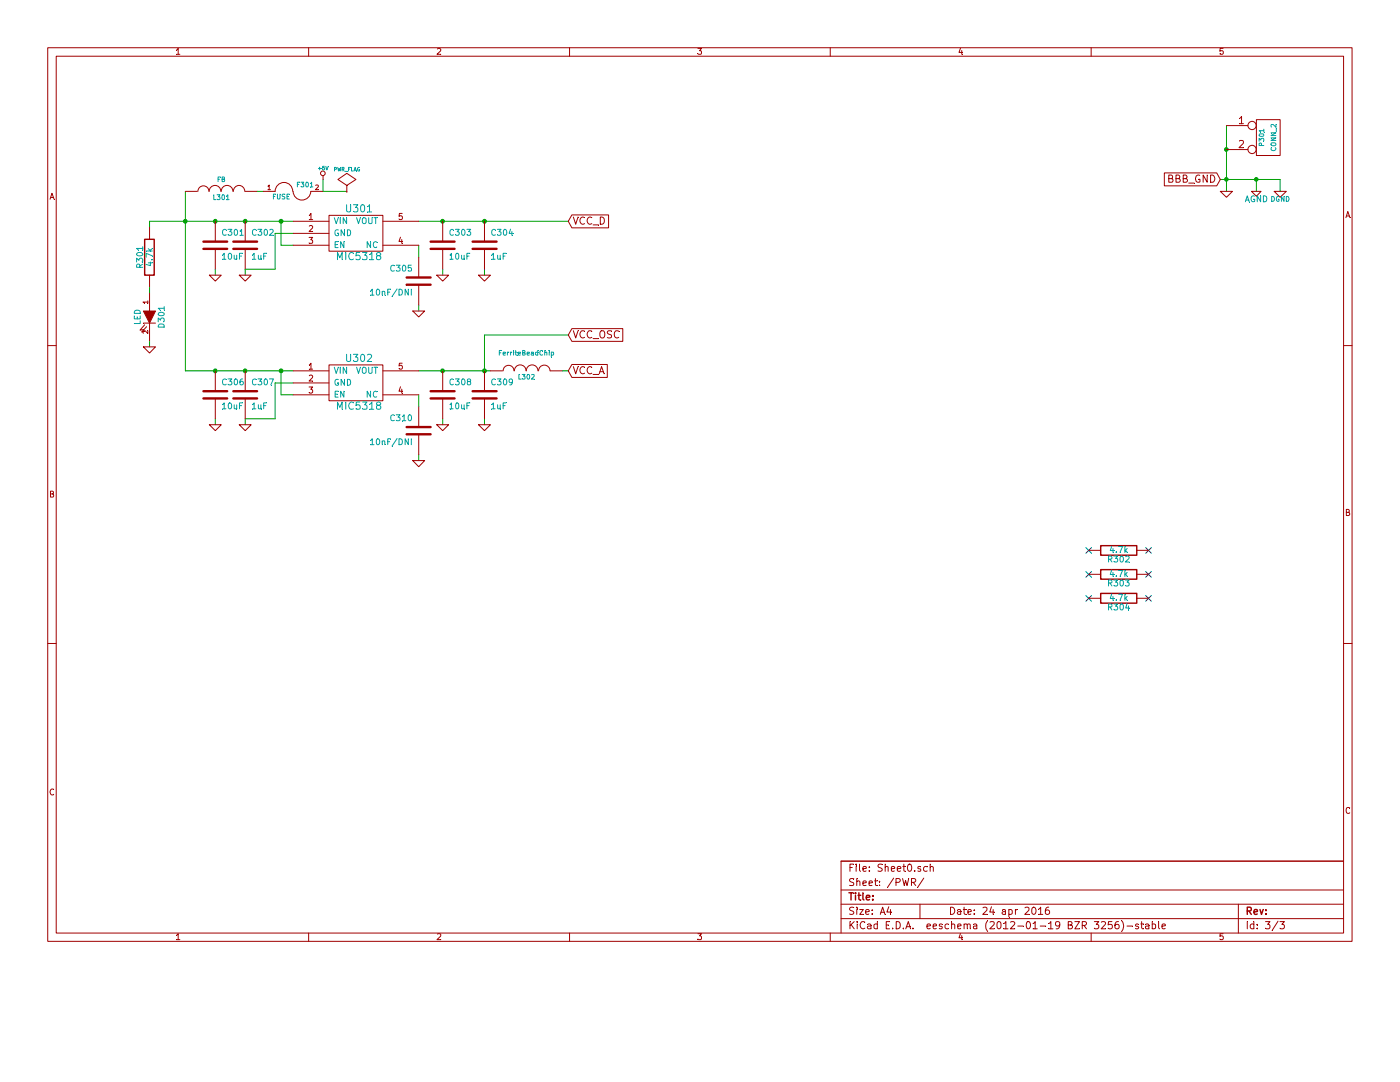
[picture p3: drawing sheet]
EESchema Schematic File Version 2  date 4/24/2016 4:59:29 PM
LIBS:jk-lib
LIBS:power
LIBS:device
LIBS:transistors
LIBS:conn
LIBS:linear
LIBS:regul
LIBS:74xx
LIBS:cmos4000
LIBS:adc-dac
LIBS:memory
LIBS:xilinx
LIBS:special
LIBS:microcontrollers
LIBS:dsp
LIBS:microchip
LIBS:analog_switches
LIBS:motorola
LIBS:texas
LIBS:intel
LIBS:audio
LIBS:interface
LIBS:digital-audio
LIBS:philips
LIBS:display
LIBS:cypress
LIBS:siliconi
LIBS:opto
LIBS:atmel
LIBS:contrib
LIBS:valves
LIBS:main-cache
EELAYER 25  0
EELAYER END
$Descr A4 11700 8267
encoding utf-8
Sheet 3 3
Title ""
Date "24 apr 2016"
Rev ""
Comp ""
Comment1 ""
Comment2 ""
Comment3 ""
Comment4 ""
$EndDescr
Connection ~ 10250 1250
Wire Wire Line
	10250 1600 10250 1050
Wire Wire Line
	4750 2800 4050 2800
Wire Wire Line
	4050 2800 4050 3100
Wire Wire Line
	10500 1500 10500 1600
Connection ~ 2350 1850
Wire Wire Line
	2450 2050 2350 2050
Wire Wire Line
	2350 2050 2350 1850
Wire Wire Line
	3500 3300 3500 3400
Wire Wire Line
	3500 2550 3500 2600
Wire Wire Line
	4100 3100 3500 3100
Wire Wire Line
	2450 3100 1550 3100
Connection ~ 4050 3100
Wire Wire Line
	2050 3500 2300 3500
Wire Wire Line
	4050 3500 4050 3550
Connection ~ 1800 3100
Connection ~ 2050 3100
Wire Wire Line
	3700 3500 3700 3550
Wire Wire Line
	2450 3200 2300 3200
Wire Wire Line
	2050 3500 2050 3550
Wire Wire Line
	2300 3200 2300 3500
Connection ~ 3700 3100
Wire Wire Line
	1800 3500 1800 3550
Wire Wire Line
	2700 1500 2700 1600
Wire Wire Line
	1800 2250 1800 2300
Connection ~ 3700 1850
Wire Wire Line
	2300 1950 2300 2250
Wire Wire Line
	2050 2300 2050 2250
Wire Wire Line
	2300 1950 2450 1950
Wire Wire Line
	3700 2250 3700 2300
Connection ~ 2050 1850
Connection ~ 1800 1850
Wire Wire Line
	4050 2250 4050 2300
Wire Wire Line
	2050 2250 2300 2250
Connection ~ 4050 1850
Wire Wire Line
	2200 1600 2150 1600
Wire Wire Line
	1550 3100 1550 1600
Connection ~ 1550 1850
Wire Wire Line
	4750 3100 4700 3100
Wire Wire Line
	3500 2050 3500 2150
Wire Wire Line
	3500 3800 3500 3850
Wire Wire Line
	1250 2850 1250 2900
Wire Wire Line
	1250 2450 1250 2400
Wire Wire Line
	2350 3100 2350 3300
Connection ~ 2350 3100
Wire Wire Line
	2350 3300 2450 3300
Wire Wire Line
	2450 1850 1250 1850
Wire Wire Line
	1250 1850 1250 1900
Connection ~ 10250 1500
Wire Wire Line
	10200 1500 10700 1500
Wire Wire Line
	10700 1500 10700 1600
Connection ~ 10500 1500
Wire Wire Line
	4750 1850 3500 1850
Wire Wire Line
	2700 1600 2900 1600
$Comp
L CONN_2 P301
U 1 1
P 10600 1150
F 0 "P301" V 10550 1150 40  0000 C CNN
F 1 "CONN_2" V 10650 1150 40  0000 C CNN
	1    10600 1150
	1    0    0    -1  
$EndComp
Text GLabel 4750 2800 2    60   Input ~ 0
VCC_OSC
$Comp
L PWR_FLAG #FLG031
U 1 1
P 2900 1600
F 0 "#FLG031" H 2900 1695 30  0001 C CNN
F 1 "PWR_FLAG" H 2900 1780 30  0000 C CNN
	1    2900 1600
	1    0    0    -1  
$EndComp
$Comp
L DGND #PWR032
U 1 1
P 10700 1600
F 0 "#PWR032" H 10700 1600 40  0001 C CNN
F 1 "DGND" H 10700 1530 40  0000 C CNN
	1    10700 1600
	1    0    0    -1  
$EndComp
$Comp
L AGND #PWR033
U 1 1
P 10500 1600
F 0 "#PWR033" H 10500 1600 40  0001 C CNN
F 1 "AGND" H 10500 1530 50  0000 C CNN
	1    10500 1600
	1    0    0    -1  
$EndComp
$Comp
L GND #PWR034
U 1 1
P 10250 1600
F 0 "#PWR034" H 10250 1600 30  0001 C CNN
F 1 "GND" H 10250 1530 30  0001 C CNN
	1    10250 1600
	1    0    0    -1  
$EndComp
Text GLabel 10200 1500 0    60   Input ~ 0
BBB_GND
$Comp
L GND #PWR035
U 1 1
P 3500 3850
F 0 "#PWR035" H 3500 3850 30  0001 C CNN
F 1 "GND" H 3500 3780 30  0001 C CNN
	1    3500 3850
	1    0    0    -1  
$EndComp
$Comp
L C C310
U 1 1
P 3500 3600
F 0 "C310" H 3550 3700 50  0000 L CNN
F 1 "10nF/DNI" H 3550 3500 50  0000 L CNN
	1    3500 3600
	-1   0    0    -1  
$EndComp
$Comp
L GND #PWR036
U 1 1
P 3500 2600
F 0 "#PWR036" H 3500 2600 30  0001 C CNN
F 1 "GND" H 3500 2530 30  0001 C CNN
	1    3500 2600
	1    0    0    -1  
$EndComp
$Comp
L C C305
U 1 1
P 3500 2350
F 0 "C305" H 3550 2450 50  0000 L CNN
F 1 "10nF/DNI" H 3550 2250 50  0000 L CNN
	1    3500 2350
	-1   0    0    -1  
$EndComp
$Comp
L ADP150 U302
U 1 1
P 2450 3050
F 0 "U302" H 3000 3100 60  0000 C CNN
F 1 "MIC5318" H 3000 2700 60  0000 C CNN
	1    2450 3050
	1    0    0    -1  
$EndComp
$Comp
L GND #PWR037
U 1 1
P 4050 3550
F 0 "#PWR037" H 4050 3550 30  0001 C CNN
F 1 "GND" H 4050 3480 30  0001 C CNN
	1    4050 3550
	1    0    0    -1  
$EndComp
$Comp
L C C309
U 1 1
P 4050 3300
F 0 "C309" H 4100 3400 50  0000 L CNN
F 1 "1uF" H 4100 3200 50  0000 L CNN
	1    4050 3300
	1    0    0    -1  
$EndComp
$Comp
L C C306
U 1 1
P 1800 3300
F 0 "C306" H 1850 3400 50  0000 L CNN
F 1 "10uF" H 1850 3200 50  0000 L CNN
	1    1800 3300
	1    0    0    -1  
$EndComp
$Comp
L GND #PWR038
U 1 1
P 3700 3550
F 0 "#PWR038" H 3700 3550 30  0001 C CNN
F 1 "GND" H 3700 3480 30  0001 C CNN
	1    3700 3550
	1    0    0    -1  
$EndComp
$Comp
L C C308
U 1 1
P 3700 3300
F 0 "C308" H 3750 3400 50  0000 L CNN
F 1 "10uF" H 3750 3200 50  0000 L CNN
	1    3700 3300
	1    0    0    -1  
$EndComp
$Comp
L C C307
U 1 1
P 2050 3300
F 0 "C307" H 2100 3400 50  0000 L CNN
F 1 "1uF" H 2100 3200 50  0000 L CNN
	1    2050 3300
	1    0    0    -1  
$EndComp
$Comp
L GND #PWR039
U 1 1
P 2050 3550
F 0 "#PWR039" H 2050 3550 30  0001 C CNN
F 1 "GND" H 2050 3480 30  0001 C CNN
	1    2050 3550
	1    0    0    -1  
$EndComp
Text GLabel 4750 3100 2    60   Input ~ 0
VCC_A
$Comp
L GND #PWR040
U 1 1
P 1800 3550
F 0 "#PWR040" H 1800 3550 30  0001 C CNN
F 1 "GND" H 1800 3480 30  0001 C CNN
	1    1800 3550
	1    0    0    -1  
$EndComp
$Comp
L INDUCTOR L302
U 1 1
P 4400 3100
F 0 "L302" V 4350 3100 40  0000 C CNN
F 1 "FerriteBeadChip" V 4550 3100 40  0000 C CNN
	1    4400 3100
	0    -1   -1   0   
$EndComp
$Comp
L GND #PWR041
U 1 1
P 1800 2300
F 0 "#PWR041" H 1800 2300 30  0001 C CNN
F 1 "GND" H 1800 2230 30  0001 C CNN
	1    1800 2300
	1    0    0    -1  
$EndComp
$Comp
L INDUCTOR L301
U 1 1
P 1850 1600
F 0 "L301" V 1800 1600 40  0000 C CNN
F 1 "FB" V 1950 1600 40  0000 C CNN
	1    1850 1600
	0    -1   -1   0   
$EndComp
Text GLabel 4750 1850 2    60   Input ~ 0
VCC_D
$Comp
L GND #PWR042
U 1 1
P 2050 2300
F 0 "#PWR042" H 2050 2300 30  0001 C CNN
F 1 "GND" H 2050 2230 30  0001 C CNN
	1    2050 2300
	1    0    0    -1  
$EndComp
$Comp
L C C302
U 1 1
P 2050 2050
F 0 "C302" H 2100 2150 50  0000 L CNN
F 1 "1uF" H 2100 1950 50  0000 L CNN
	1    2050 2050
	1    0    0    -1  
$EndComp
$Comp
L C C303
U 1 1
P 3700 2050
F 0 "C303" H 3750 2150 50  0000 L CNN
F 1 "10uF" H 3750 1950 50  0000 L CNN
	1    3700 2050
	1    0    0    -1  
$EndComp
$Comp
L GND #PWR043
U 1 1
P 3700 2300
F 0 "#PWR043" H 3700 2300 30  0001 C CNN
F 1 "GND" H 3700 2230 30  0001 C CNN
	1    3700 2300
	1    0    0    -1  
$EndComp
$Comp
L C C301
U 1 1
P 1800 2050
F 0 "C301" H 1850 2150 50  0000 L CNN
F 1 "10uF" H 1850 1950 50  0000 L CNN
	1    1800 2050
	1    0    0    -1  
$EndComp
$Comp
L C C304
U 1 1
P 4050 2050
F 0 "C304" H 4100 2150 50  0000 L CNN
F 1 "1uF" H 4100 1950 50  0000 L CNN
	1    4050 2050
	1    0    0    -1  
$EndComp
$Comp
L GND #PWR044
U 1 1
P 4050 2300
F 0 "#PWR044" H 4050 2300 30  0001 C CNN
F 1 "GND" H 4050 2230 30  0001 C CNN
	1    4050 2300
	1    0    0    -1  
$EndComp
$Comp
L +5V #PWR045
U 1 1
P 2700 1500
F 0 "#PWR045" H 2700 1590 20  0001 C CNN
F 1 "+5V" H 2700 1590 30  0000 C CNN
	1    2700 1500
	1    0    0    -1  
$EndComp
$Comp
L ADP150 U301
U 1 1
P 2450 1800
F 0 "U301" H 3000 1850 60  0000 C CNN
F 1 "MIC5318" H 3000 1450 60  0000 C CNN
	1    2450 1800
	1    0    0    -1  
$EndComp
$Comp
L FUSE F301
U 1 1
P 2450 1600
F 0 "F301" H 2550 1650 40  0000 C CNN
F 1 "FUSE" H 2350 1550 40  0000 C CNN
	1    2450 1600
	1    0    0    -1  
$EndComp
NoConn ~ 9600 4600
NoConn ~ 9600 4800
NoConn ~ 9600 5000
NoConn ~ 9100 5000
NoConn ~ 9100 4800
NoConn ~ 9100 4600
$Comp
L R R304
U 1 1
P 9350 5000
F 0 "R304" V 9430 5000 50  0000 C CNN
F 1 "4.7k" V 9350 5000 50  0000 C CNN
	1    9350 5000
	0    1    1    0   
$EndComp
$Comp
L R R303
U 1 1
P 9350 4800
F 0 "R303" V 9430 4800 50  0000 C CNN
F 1 "4.7k" V 9350 4800 50  0000 C CNN
	1    9350 4800
	0    1    1    0   
$EndComp
$Comp
L R R302
U 1 1
P 9350 4600
F 0 "R302" V 9430 4600 50  0000 C CNN
F 1 "4.7k" V 9350 4600 50  0000 C CNN
	1    9350 4600
	0    1    1    0   
$EndComp
$Comp
L R R301
U 1 1
P 1250 2150
F 0 "R301" V 1330 2150 50  0000 C CNN
F 1 "4.7k" V 1250 2150 50  0000 C CNN
	1    1250 2150
	-1   0    0    1   
$EndComp
$Comp
L LED D301
U 1 1
P 1250 2650
F 0 "D301" H 1250 2750 50  0000 C CNN
F 1 "LED" H 1250 2550 50  0000 C CNN
	1    1250 2650
	0    1    1    0   
$EndComp
$Comp
L GND #PWR046
U 1 1
P 1250 2900
F 0 "#PWR046" H 1250 2900 30  0001 C CNN
F 1 "GND" H 1250 2830 30  0001 C CNN
	1    1250 2900
	1    0    0    -1  
$EndComp
$EndSCHEMATC
